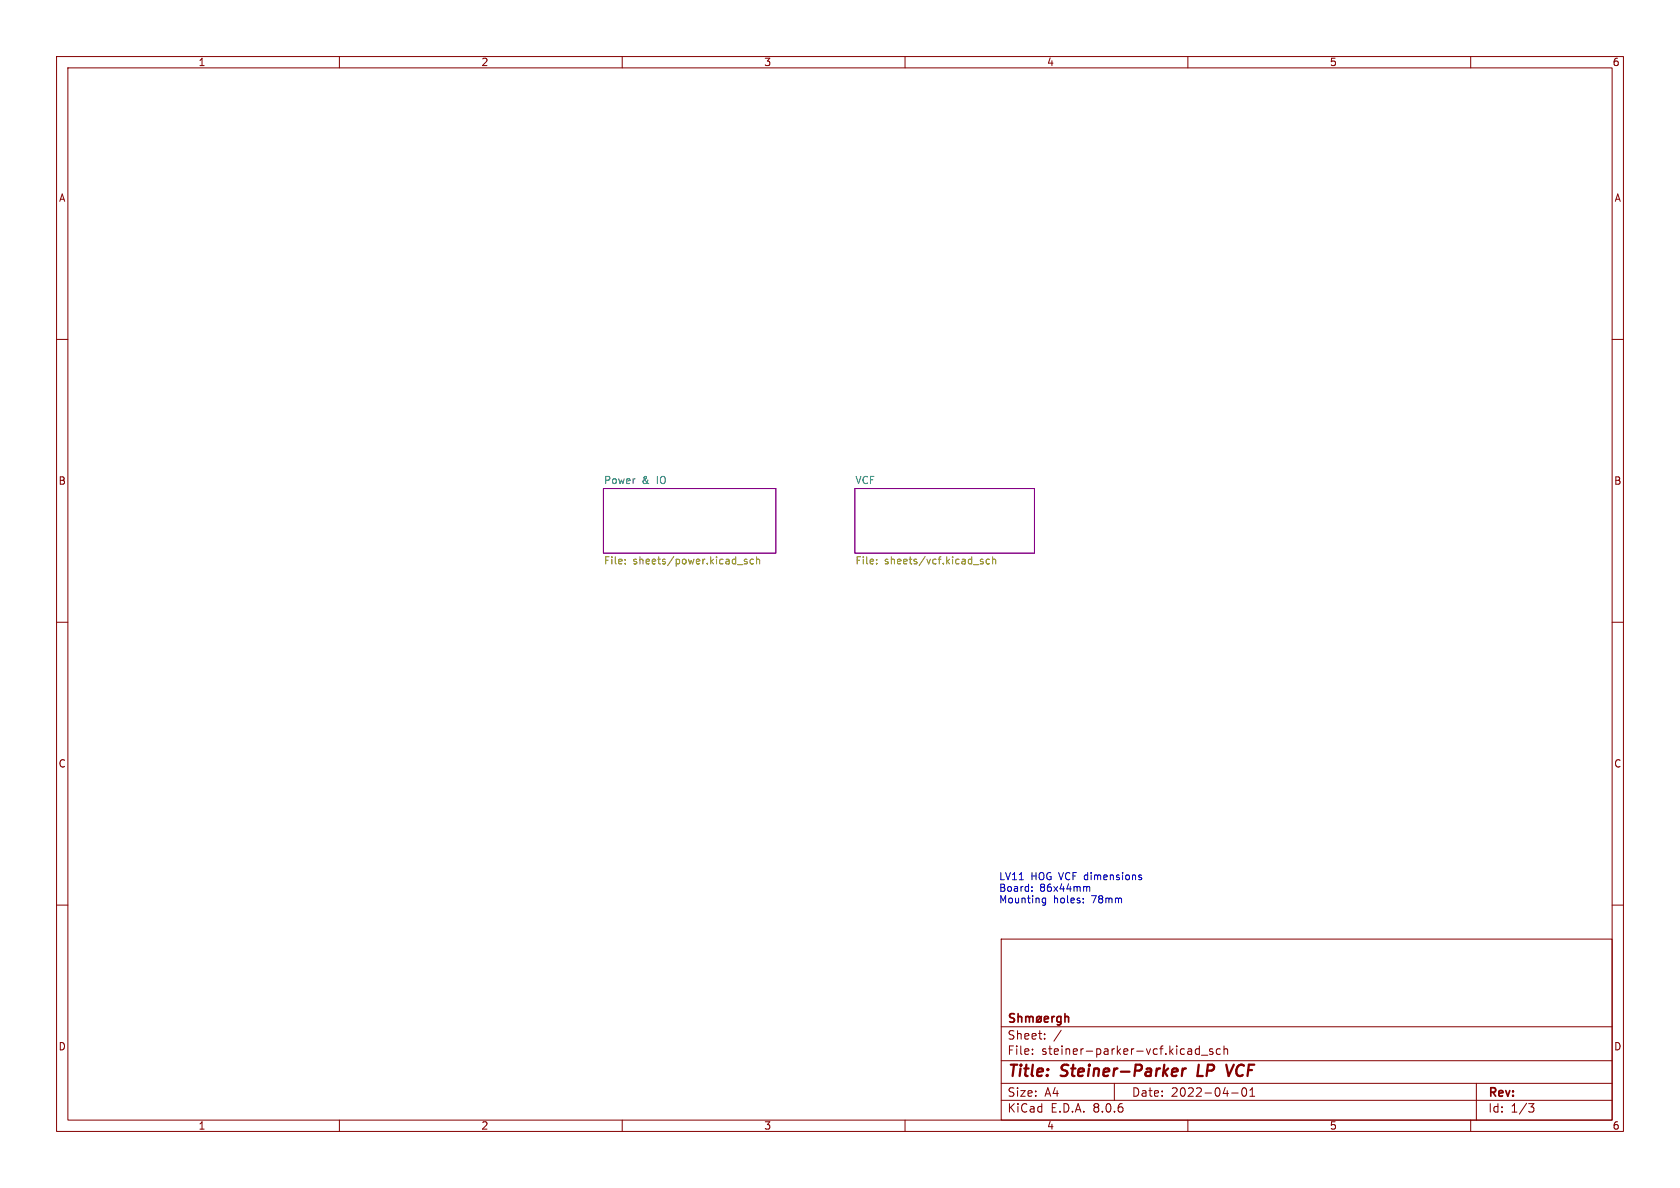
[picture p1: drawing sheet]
<svg xmlns="http://www.w3.org/2000/svg" width="297mm" height="210mm" viewBox="0 0 297 210" stroke-linecap="round" stroke-linejoin="round" font-family="sans-serif">
<g fill="none" stroke="#840000" stroke-width=".18">
<path d="M10 10h277v190h-277zM12 12h273v186h-273zM60 10v2M110 10v2M160 10v2M210 10v2M260 10v2M10 60h2M285 60h2M10 110h2M285 110h2M10 160h2"/>
<path d="M285 160h2M177 166h108v32h-108zM60 198v2M110 198v2M160 198v2M177 194.5h108M177 191.5h108M177 187.5h108M177 181.5h108M182.5 186.3v.1M182.5 185.5v.1M184.7 183.6v.1"/>
<path d="M184.7 182.8v.1M187.6 182.1l-1.3 2M197 191.5v3M210 198v2M212 184.9v1.5M212 185.5l-.4-.1-.3 .3v.4l.2 .2h.5M212.4 186.5h1.1M214.4 185.5l-.4-.1-.2 .2 .1 .2 .5 .2v.3h-.6M215.7 185.5l-.4-.1-.3 .3v.4l.2 .2h.5M216.4 185.5l.2-.1 .4 .1v.9M216.4 184.9v1.5M217.7 193.2h1.2"/>
<path d="M219.7 192.4l.2-.1a.81 .81 0 0 1 .6 .6 .81 .81 0 0 1-.3 .8l-.2 .1a.81 .81 0 0 1-.3-1.4zM221 193.8h.8M221 192.7l.4-.4v1.5M260 198v2M261 191.5v6.5M270.2 195.1h1l-.5 .6 .4 .1 .1 .5-.3 .3h-.4"/>
</g>
<path d="M207.9 188.9l.2 .1 .1 .4-1 .1M208 190.1l-.2 .1M209.1 188.9l-.2 1.3M209.7 188.9l-.4 .1-.3 .3M211.9 188.2l-.2 2h.9M218.1 188.2l-.9 2" fill="none" stroke="#840000" stroke-width=".4"/>
<g fill="none" stroke="#840000" stroke-width=".3">
<path d="M179.3 179.3l-.5-.1-.2 .1v.5l.6 .2 .1 .4-.2 .3-.6-.1M180 179.8l.2-.1 .4 .1v.9M180 179.2v1.5M181.3 179.8l.5-.1 .2 .2M181.3 179.7v1M182 179.9l.2-.2 .4 .1v.9M182 179.9v.8M183.3 179.8l.3-.1 .4 .1 .1 .6-.2 .2-.3 .1-.3-.2zM184.1 179.7l-.9 1M186 179.7v1M186.4 179.7l-.3 .1-.1 .2M187.6 179.8l-.5-.1-.3 .3v.4l.2 .2h.6"/>
<path d="M187.6 179.7v1.2l-.3 .3-.4-.1M188.3 179.8l.2-.1 .3 .1 .1 .9M188.3 179.2v1.5M184.6 180.2l.7-.2v-.2l-.5-.1-.2 .2 .1 .7h.6"/>
</g>
<path d="M106.7 86.4h30.5v11.4h-30.5zM151.1 86.4h31.8v11.4h-31.8z" fill="none" stroke="#840084" stroke-width=".18"/>
<g fill="none" stroke="#848400" stroke-width=".18">
<path d="M110.5 99.6v.1M110.5 98.9v.1M130.4 99.8h.9M132.1 98.9h-.3l-.2 .1v.2l.5 .1v.3h-.5M133.2 98.9h-.4l-.2 .2 .1 .5h.5M133.8 99l.1-.1h.3l.1 .8M133.8 98.4v1.3M155 99.6v.1M155 98.9v.1M173.8 98.9h-.3l-.2 .1 .1 .2 .4 .1v.3h-.5M174.9 98.9h-.3l-.3 .2 .2 .5h.4M175.5 99l.2-.1h.3v.8"/>
<path d="M175.5 98.4v1.3"/>
</g>
<path d="M182.4 157.4v.2M182.4 156.8v.1M184.3 159.5l.2 .1 .4-.1M184.9 158.8v1l-.3 .2h-.3M184.9 158.8h-.4l-.2 .1M191.5 159.5v.1M191.5 158.8v.1M192.1 156.8v.1M192.1 156.9v.7M192.1 156.9l.2-.2 .3 .1 .1 .8M201.4 155l.4 .3v.2h-.4M201.4 154.7h.4" fill="none" stroke="#0000c2" stroke-width=".18"/>
<g font-size="2.8" fill="#840000">
<text x="178" y="190.9">Title:</text>
<text x="187.7" y="190.9">Steiner-Parker</text>
<text x="212.6" y="190.9">LP</text>
<text x="218.5" y="190.9">VCF</text>
</g>
<g font-size="2.1" fill="#840000">
<text x="178" y="184">Sheet:</text>
<text x="178" y="186.7">File:</text>
<text x="184.1" y="186.7">steiner-parker-vcf.kicad_sch</text>
<text x="178" y="196.9">KiCad</text>
<text x="178" y="194.1">Size:</text>
<text x="184.7" y="194.1">A4</text>
<text x="185.7" y="196.9">E.D.A.</text>
<text x="193.3" y="196.9">8.0.6</text>
<text x="200" y="194.1">Date:</text>
<text x="207" y="194.1">2022-04-01</text>
<text x="263" y="194.3">Rev:</text>
<text x="263" y="196.9">Id:</text>
<text x="267.1" y="196.9">1/3</text>
</g>
<g font-size="1.8" fill="#840000">
<text x="35" y="11.9">1</text>
<text x="85" y="11.9">2</text>
<text x="135" y="11.9">3</text>
<text x="185" y="11.9">4</text>
<text x="235" y="11.9">5</text>
<text x="285" y="11.9">6</text>
<text x="10.3" y="35.9">A</text>
<text x="285.3" y="35.9">A</text>
<text x="10.3" y="85.9">B</text>
<text x="285.3" y="85.9">B</text>
<text x="10.3" y="135.9">C</text>
<text x="285.3" y="135.9">C</text>
<text x="10.3" y="185.9">D</text>
<text x="285.3" y="185.9">D</text>
<text x="35" y="199.9">1</text>
<text x="85" y="199.9">2</text>
<text x="135" y="199.9">3</text>
<text x="185" y="199.9">4</text>
<text x="235" y="199.9">5</text>
<text x="285" y="199.9">6</text>
</g>
<g font-size="1.8" fill="#008484">
<text x="106.7" y="85.6">Power</text>
<text x="113.5" y="85.6">&amp;</text>
<text x="116.2" y="85.6">IO</text>
<text x="151.1" y="85.6">VCF</text>
</g>
<g font-size="1.8" fill="#848400">
<text x="106.7" y="100.1">File:</text>
<text x="111.9" y="100.1">sheets/power.kicad_sch</text>
<text x="151.1" y="100.1">File:</text>
<text x="156.4" y="100.1">sheets/vcf.kicad_sch</text>
</g>
<g font-size="1.8" fill="#0000c2">
<text x="176.5" y="155.7">LV11</text>
<text x="182.2" y="155.7">HOG VCF dimensions</text>
<text x="176.5" y="157.7">Board:</text>
<text x="176.5" y="159.8">Mounting</text>
<text x="183.8" y="157.7">86x44mm</text>
<text x="186.2" y="159.8">holes:</text>
<text x="193.1" y="159.8">78mm</text>
</g>
</svg>
